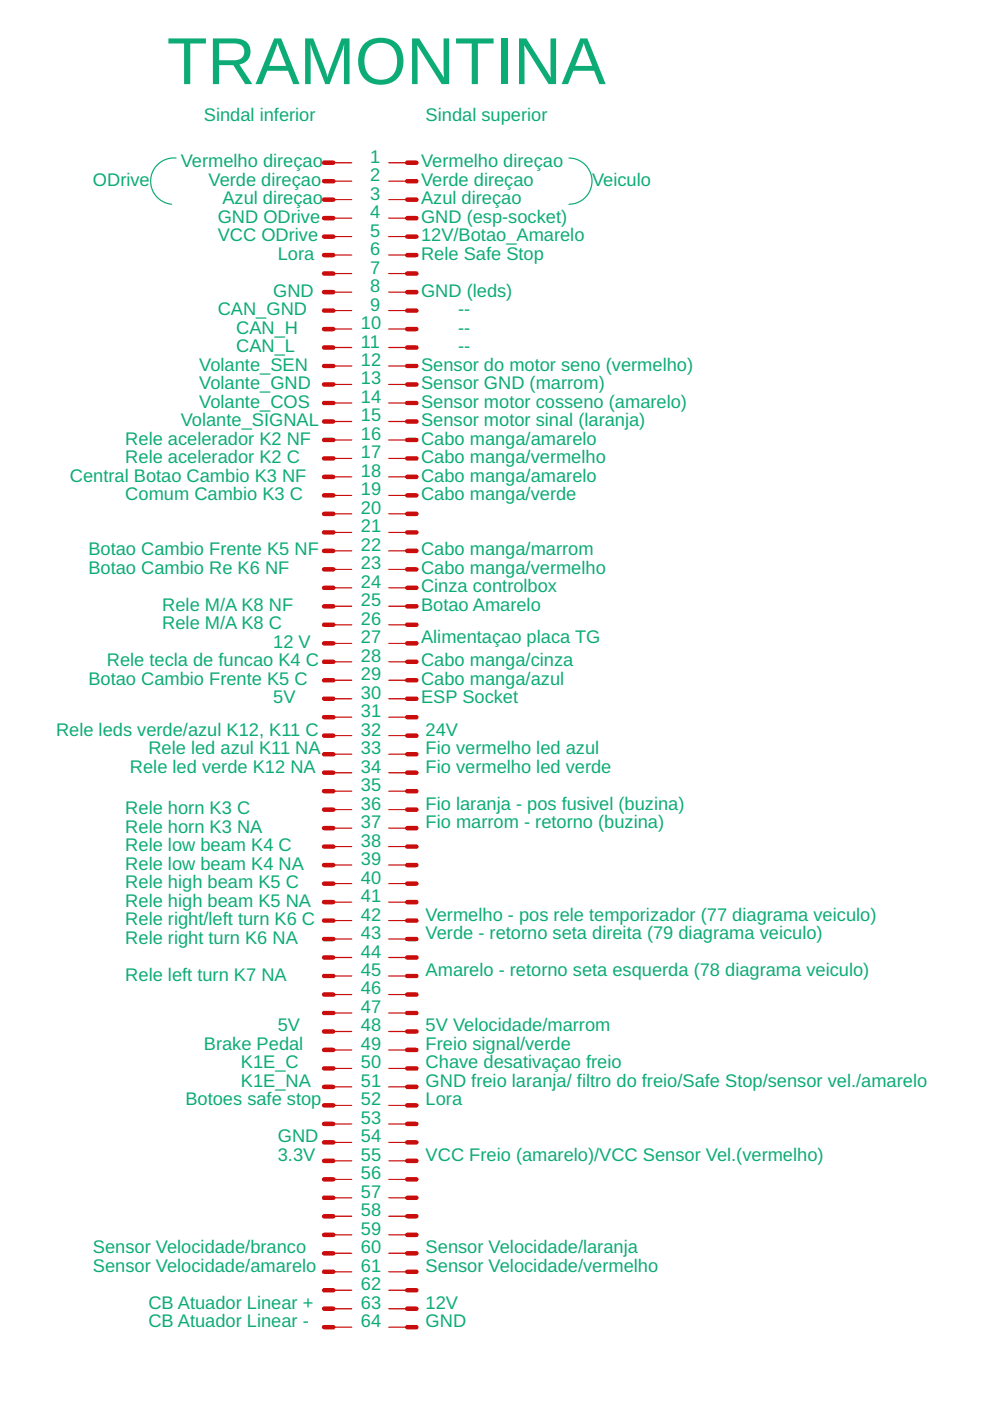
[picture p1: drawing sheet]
<svg xmlns="http://www.w3.org/2000/svg" width="210mm" height="297mm" viewBox="0 0 210 297" stroke-linecap="round" stroke-linejoin="round" font-family="sans-serif">
<g fill="none" stroke="#c90d0c" stroke-width=".95">
<path d="M68.7 34.5h2M68.7 38.4h2M86.3 34.5h2M86.3 38.4h2M68.7 42.3h2M68.7 46.2h2M68.7 50.2h2M68.7 54.1h2M68.7 58h2M86.3 42.3h2M86.3 46.2h2M86.3 50.2h2"/>
<path d="M86.3 54.1h2M86.3 58h2M68.7 61.9h2M68.7 65.8h2M68.7 69.8h2M68.7 73.7h2M68.7 77.6h2M86.3 61.9h2M86.3 65.8h2M86.3 69.8h2M86.3 73.7h2M86.3 77.6h2"/>
<path d="M68.7 81.5h2M68.7 85.4h2M68.7 89.4h2M68.7 93.3h2M68.7 97.2h2M86.3 81.5h2M86.3 85.4h2M86.3 89.4h2M86.3 93.3h2M86.3 97.2h2M68.7 101.1h2M68.7 105h2"/>
<path d="M68.7 108.9h2M68.7 112.9h2M68.7 116.8h2M86.3 101.1h2M86.3 105h2M86.3 108.9h2M86.3 112.9h2M86.3 116.8h2M68.7 120.7h2M68.7 124.6h2M68.7 128.5h2M68.7 132.5h2"/>
<path d="M68.7 136.4h2M86.3 120.7h2M86.3 124.6h2M86.3 128.5h2M86.3 132.5h2M86.3 136.4h2M68.7 140.3h2M68.7 144.2h2M68.7 148.1h2M68.7 152.1h2M68.7 156h2M68.7 159.9h2"/>
<path d="M86.3 140.3h2M86.3 144.2h2M86.3 148.1h2M86.3 152.1h2M86.3 156h2M86.3 159.9h2M68.7 163.8h2M68.7 167.7h2M68.7 171.7h2M68.7 175.6h2M68.7 179.5h2M86.3 163.8h2"/>
<path d="M86.3 167.7h2M86.3 171.7h2M86.3 175.6h2M86.3 179.5h2M68.7 183.4h2M68.7 187.3h2M68.7 191.3h2M68.7 195.2h2M68.7 199.1h2M86.3 183.4h2M86.3 187.3h2M86.3 191.3h2"/>
<path d="M86.3 195.2h2M86.3 199.1h2M68.7 203h2M68.7 206.9h2M68.7 210.9h2M68.7 214.8h2M68.7 218.7h2M86.3 203h2M86.3 206.9h2M86.3 210.9h2M86.3 214.8h2M86.3 218.7h2"/>
<path d="M68.7 222.6h2M68.7 226.5h2M68.7 230.4h2M68.7 234.4h2M68.7 238.3h2M86.3 222.6h2M86.3 226.5h2M86.3 230.4h2M86.3 234.4h2M86.3 238.3h2M68.7 242.2h2M68.7 246.1h2"/>
<path d="M68.7 250h2M68.7 254h2M68.7 257.9h2M86.3 242.2h2M86.3 246.1h2M86.3 250h2M86.3 254h2M86.3 257.9h2M68.7 261.8h2M68.7 265.7h2M68.7 269.6h2M68.7 273.6h2"/>
<path d="M68.7 277.5h2M86.3 261.8h2M86.3 265.7h2M86.3 269.6h2M86.3 273.6h2M86.3 277.5h2M68.7 281.4h2M86.3 281.4h2"/>
</g>
<g fill="none" stroke="#c90d0c" stroke-width=".25">
<path d="M70.7 34.5h3.9M70.7 38.4h3.9M82.4 34.5h3.9M82.4 38.4h3.9M70.7 42.3h3.9M70.7 46.2h3.9M70.7 50.2h3.9M70.7 54.1h3.9M70.7 58h3.9M82.4 42.3h3.9M82.4 46.2h3.9M82.4 50.2h3.9"/>
<path d="M82.4 54.1h3.9M82.4 58h3.9M70.7 61.9h3.9M70.7 65.8h3.9M70.7 69.8h3.9M70.7 73.7h3.9M70.7 77.6h3.9M82.4 61.9h3.9M82.4 65.8h3.9M82.4 69.8h3.9M82.4 73.7h3.9M82.4 77.6h3.9"/>
<path d="M70.7 81.5h3.9M70.7 85.4h3.9M70.7 89.4h3.9M70.7 93.3h3.9M70.7 97.2h3.9M82.4 81.5h3.9M82.4 85.4h3.9M82.4 89.4h3.9M82.4 93.3h3.9M82.4 97.2h3.9M70.7 101.1h3.9M70.7 105h3.9"/>
<path d="M70.7 108.9h3.9M70.7 112.9h3.9M70.7 116.8h3.9M82.4 101.1h3.9M82.4 105h3.9M82.4 108.9h3.9M82.4 112.9h3.9M82.4 116.8h3.9M70.7 120.7h3.9M70.7 124.6h3.9M70.7 128.5h3.9M70.7 132.5h3.9"/>
<path d="M70.7 136.4h3.9M82.4 120.7h3.9M82.4 124.6h3.9M82.4 128.5h3.9M82.4 132.5h3.9M82.4 136.4h3.9M70.7 140.3h3.9M70.7 144.2h3.9M70.7 148.1h3.9M70.7 152.1h3.9M70.7 156h3.9M70.7 159.9h3.9"/>
<path d="M82.4 140.3h3.9M82.4 144.2h3.9M82.4 148.1h3.9M82.4 152.1h3.9M82.4 156h3.9M82.4 159.9h3.9M70.7 163.8h3.9M70.7 167.7h3.9M70.7 171.7h3.9M70.7 175.6h3.9M70.7 179.5h3.9M82.4 163.8h3.9"/>
<path d="M82.4 167.7h3.9M82.4 171.7h3.9M82.4 175.6h3.9M82.4 179.5h3.9M70.7 183.4h3.9M70.7 187.3h3.9M70.7 191.3h3.9M70.7 195.2h3.9M70.7 199.1h3.9M82.4 183.4h3.9M82.4 187.3h3.9M82.4 191.3h3.9"/>
<path d="M82.4 195.2h3.9M82.4 199.1h3.9M70.7 203h3.9M70.7 206.9h3.9M70.7 210.9h3.9M70.7 214.8h3.9M70.7 218.7h3.9M82.4 203h3.9M82.4 206.9h3.9M82.4 210.9h3.9M82.4 214.8h3.9M82.4 218.7h3.9"/>
<path d="M70.7 222.6h3.9M70.7 226.5h3.9M70.7 230.4h3.9M70.7 234.4h3.9M70.7 238.3h3.9M82.4 222.6h3.9M82.4 226.5h3.9M82.4 230.4h3.9M82.4 234.4h3.9M82.4 238.3h3.9M70.7 242.2h3.9M70.7 246.1h3.9"/>
<path d="M70.7 250h3.9M70.7 254h3.9M70.7 257.9h3.9M82.4 242.2h3.9M82.4 246.1h3.9M82.4 250h3.9M82.4 254h3.9M82.4 257.9h3.9M70.7 261.8h3.9M70.7 265.7h3.9M70.7 269.6h3.9M70.7 273.6h3.9"/>
<path d="M70.7 277.5h3.9M82.4 261.8h3.9M82.4 265.7h3.9M82.4 269.6h3.9M82.4 273.6h3.9M82.4 277.5h3.9M70.7 281.4h3.9M82.4 281.4h3.9"/>
</g>
<path d="M37.3 33.5a4.9 4.9 0 0 0-5.3 4.4 4.9 4.9 0 0 0 4.4 5.4M120.6 33.5a4.9 4.9 0 0 1 4.9 4.9 4.9 4.9 0 0 1-4.9 4.9" fill="none" stroke="#0dab76" stroke-width=".25"/>
<text font-size="14.1" fill="#0dab76" x="35.4" y="17.8">TRAMONTINA</text>
<g font-size="3.9" fill="#0dab76">
<text x="43.2" y="25.7">Sindal inferior</text>
<text x="90.2" y="25.7">Sindal superior</text>
<text x="38.3" y="35.5">Vermelho direçao</text>
<text x="78.5" y="34.5">1</text>
<text x="89.3" y="35.5">Vermelho direçao</text>
<text x="19.7" y="39.4">ODrive</text>
<text x="44.2" y="39.4">Verde direçao</text>
<text x="78.5" y="38.4">2</text>
<text x="89.3" y="39.4">Verde direçao</text>
<text x="125.5" y="39.4">Veiculo</text>
<text x="46.2" y="47.2">GND ODrive</text>
<text x="47.1" y="43.3">Azul direçao</text>
<text x="78.5" y="42.3">3</text>
<text x="78.5" y="46.2">4</text>
<text x="89.3" y="47.2">GND (esp-socket)</text>
<text x="89.3" y="43.3">Azul direçao</text>
<text x="46.2" y="51.1">VCC ODrive</text>
<text x="78.5" y="50.2">5</text>
<text x="89.3" y="51.1">12V/Botao_Amarelo</text>
<text x="58.9" y="55.1">Lora</text>
<text x="78.5" y="54.1">6</text>
<text x="78.5" y="58">7</text>
<text x="89.3" y="55.1">Rele Safe Stop</text>
<text x="57.9" y="62.9">GND</text>
<text x="78.5" y="61.9">8</text>
<text x="78.5" y="65.8">9</text>
<text x="89.3" y="62.9">GND (leds)</text>
<text x="46.2" y="66.8">CAN_GND</text>
<text x="50.1" y="70.7">CAN_H</text>
<text x="76.5" y="69.8">10</text>
<text x="97.1" y="66.8">--</text>
<text x="97.1" y="70.7">--</text>
<text x="50.1" y="74.7">CAN_L</text>
<text x="76.5" y="73.7">11</text>
<text x="76.5" y="77.6">12</text>
<text x="97.1" y="74.7">--</text>
<text x="42.2" y="78.6">Volante_SEN</text>
<text x="42.2" y="82.5">Volante_GND</text>
<text x="76.5" y="81.5">13</text>
<text x="89.3" y="82.5">Sensor GND (marrom)</text>
<text x="89.3" y="78.6">Sensor do motor seno (vermelho)</text>
<text x="42.2" y="86.4">Volante_COS</text>
<text x="76.5" y="85.4">14</text>
<text x="76.5" y="89.4">15</text>
<text x="89.3" y="86.4">Sensor motor cosseno (amarelo)</text>
<text x="26.6" y="94.3">Rele acelerador K2 NF</text>
<text x="38.3" y="90.3">Volante_SIGNAL</text>
<text x="76.5" y="93.3">16</text>
<text x="89.3" y="90.3">Sensor motor sinal (laranja)</text>
<text x="89.3" y="94.3">Cabo manga/amarelo</text>
<text x="26.6" y="98.2">Rele acelerador K2 C</text>
<text x="76.5" y="97.2">17</text>
<text x="76.5" y="101.1">18</text>
<text x="89.3" y="98.2">Cabo manga/vermelho</text>
<text x="14.8" y="102.1">Central Botao Cambio K3 NF</text>
<text x="26.6" y="106">Comum Cambio K3 C</text>
<text x="76.5" y="105">19</text>
<text x="89.3" y="102.1">Cabo manga/amarelo</text>
<text x="89.3" y="106">Cabo manga/verde</text>
<text x="76.5" y="109">20</text>
<text x="76.5" y="112.9">21</text>
<text x="18.7" y="117.8">Botao Cambio Frente K5 NF</text>
<text x="76.5" y="116.8">22</text>
<text x="89.3" y="117.8">Cabo manga/marrom</text>
<text x="18.7" y="121.7">Botao Cambio Re K6 NF</text>
<text x="76.5" y="120.7">23</text>
<text x="76.5" y="124.6">24</text>
<text x="89.3" y="125.6">Cinza controlbox</text>
<text x="89.3" y="121.7">Cabo manga/vermelho</text>
<text x="34.4" y="129.5">Rele M/A K8 NF</text>
<text x="76.5" y="128.6">25</text>
<text x="89.3" y="129.5">Botao Amarelo</text>
<text x="34.4" y="133.4">Rele M/A K8 C</text>
<text x="57.9" y="137.4">12 V</text>
<text x="76.5" y="132.5">26</text>
<text x="76.5" y="136.4">27</text>
<text x="89.3" y="136.4">Alimentaçao placa TG</text>
<text x="22.7" y="141.3">Rele tecla de funcao K4 C</text>
<text x="76.5" y="140.3">28</text>
<text x="89.3" y="141.3">Cabo manga/cinza</text>
<text x="18.7" y="145.2">Botao Cambio Frente K5 C</text>
<text x="57.9" y="149.1">5V</text>
<text x="76.5" y="144.2">29</text>
<text x="76.5" y="148.1">30</text>
<text x="89.3" y="149.1">ESP Socket</text>
<text x="89.3" y="145.2">Cabo manga/azul</text>
<text x="11.9" y="156">Rele leds verde/azul K12, K11 C</text>
<text x="76.5" y="152.1">31</text>
<text x="76.5" y="156">32</text>
<text x="90.2" y="156">24V</text>
<text x="31.5" y="159.9">Rele led azul K11 NA</text>
<text x="76.5" y="159.9">33</text>
<text x="90.2" y="159.9">Fio vermelho led azul</text>
<text x="27.6" y="163.8">Rele led verde K12 NA</text>
<text x="76.5" y="163.8">34</text>
<text x="76.5" y="167.7">35</text>
<text x="90.2" y="163.8">Fio vermelho led verde</text>
<text x="26.6" y="172.6">Rele horn K3 C</text>
<text x="76.5" y="171.7">36</text>
<text x="90.2" y="171.7">Fio laranja - pos fusivel (buzina)</text>
<text x="26.6" y="176.6">Rele horn K3 NA</text>
<text x="76.5" y="175.6">37</text>
<text x="76.5" y="179.5">38</text>
<text x="90.2" y="175.6">Fio marrom - retorno (buzina)</text>
<text x="26.6" y="180.5">Rele low beam K4 C</text>
<text x="26.6" y="184.4">Rele low beam K4 NA</text>
<text x="76.5" y="183.4">39</text>
<text x="26.6" y="188.3">Rele high beam K5 C</text>
<text x="76.5" y="187.3">40</text>
<text x="76.5" y="191.3">41</text>
<text x="26.6" y="192.2">Rele high beam K5 NA</text>
<text x="26.6" y="196.2">Rele right/left turn K6 C</text>
<text x="76.5" y="195.2">42</text>
<text x="90.2" y="195.2">Vermelho - pos rele temporizador (77 diagrama veiculo)</text>
<text x="26.6" y="200.1">Rele right turn K6 NA</text>
<text x="76.5" y="199.1">43</text>
<text x="76.5" y="203">44</text>
<text x="90.2" y="199.1">Verde - retorno seta direita (79 diagrama veiculo)</text>
<text x="26.6" y="207.9">Rele left turn K7 NA</text>
<text x="76.5" y="206.9">45</text>
<text x="90.2" y="206.9">Amarelo - retorno seta esquerda (78 diagrama veiculo)</text>
<text x="76.5" y="210.9">46</text>
<text x="76.5" y="214.8">47</text>
<text x="58.9" y="218.7">5V</text>
<text x="76.5" y="218.7">48</text>
<text x="90.2" y="218.7">5V Velocidade/marrom</text>
<text x="43.2" y="222.6">Brake Pedal</text>
<text x="51.1" y="226.5">K1E_C</text>
<text x="76.5" y="222.6">49</text>
<text x="76.5" y="226.5">50</text>
<text x="90.2" y="222.6">Freio signal/verde</text>
<text x="90.2" y="226.5">Chave desativaçao freio</text>
<text x="51.1" y="230.4">K1E_NA</text>
<text x="76.5" y="230.4">51</text>
<text x="90.2" y="230.4">GND freio laranja/ filtro do freio/Safe Stop/sensor vel./amarelo</text>
<text x="39.3" y="234.4">Botoes safe stop</text>
<text x="76.5" y="234.4">52</text>
<text x="76.5" y="238.3">53</text>
<text x="90.2" y="234.4">Lora</text>
<text x="58.9" y="242.2">GND</text>
<text x="76.5" y="242.2">54</text>
<text x="58.9" y="246.1">3.3V</text>
<text x="76.5" y="246.1">55</text>
<text x="76.5" y="250">56</text>
<text x="90.2" y="246.1">VCC Freio (amarelo)/VCC Sensor Vel.(vermelho)</text>
<text x="76.5" y="254">57</text>
<text x="76.5" y="257.9">58</text>
<text x="76.5" y="261.8">59</text>
<text x="19.7" y="269.6">Sensor Velocidade/amarelo</text>
<text x="19.7" y="265.7">Sensor Velocidade/branco</text>
<text x="76.5" y="265.7">60</text>
<text x="76.5" y="269.6">61</text>
<text x="90.2" y="265.7">Sensor Velocidade/laranja</text>
<text x="90.2" y="269.6">Sensor Velocidade/vermelho</text>
<text x="76.5" y="273.6">62</text>
<text x="31.5" y="277.5">CB Atuador Linear +</text>
<text x="31.5" y="281.4">CB Atuador Linear -</text>
<text x="76.5" y="277.5">63</text>
<text x="76.5" y="281.4">64</text>
<text x="90.2" y="277.5">12V</text>
<text x="90.2" y="281.4">GND</text>
</g>
</svg>
